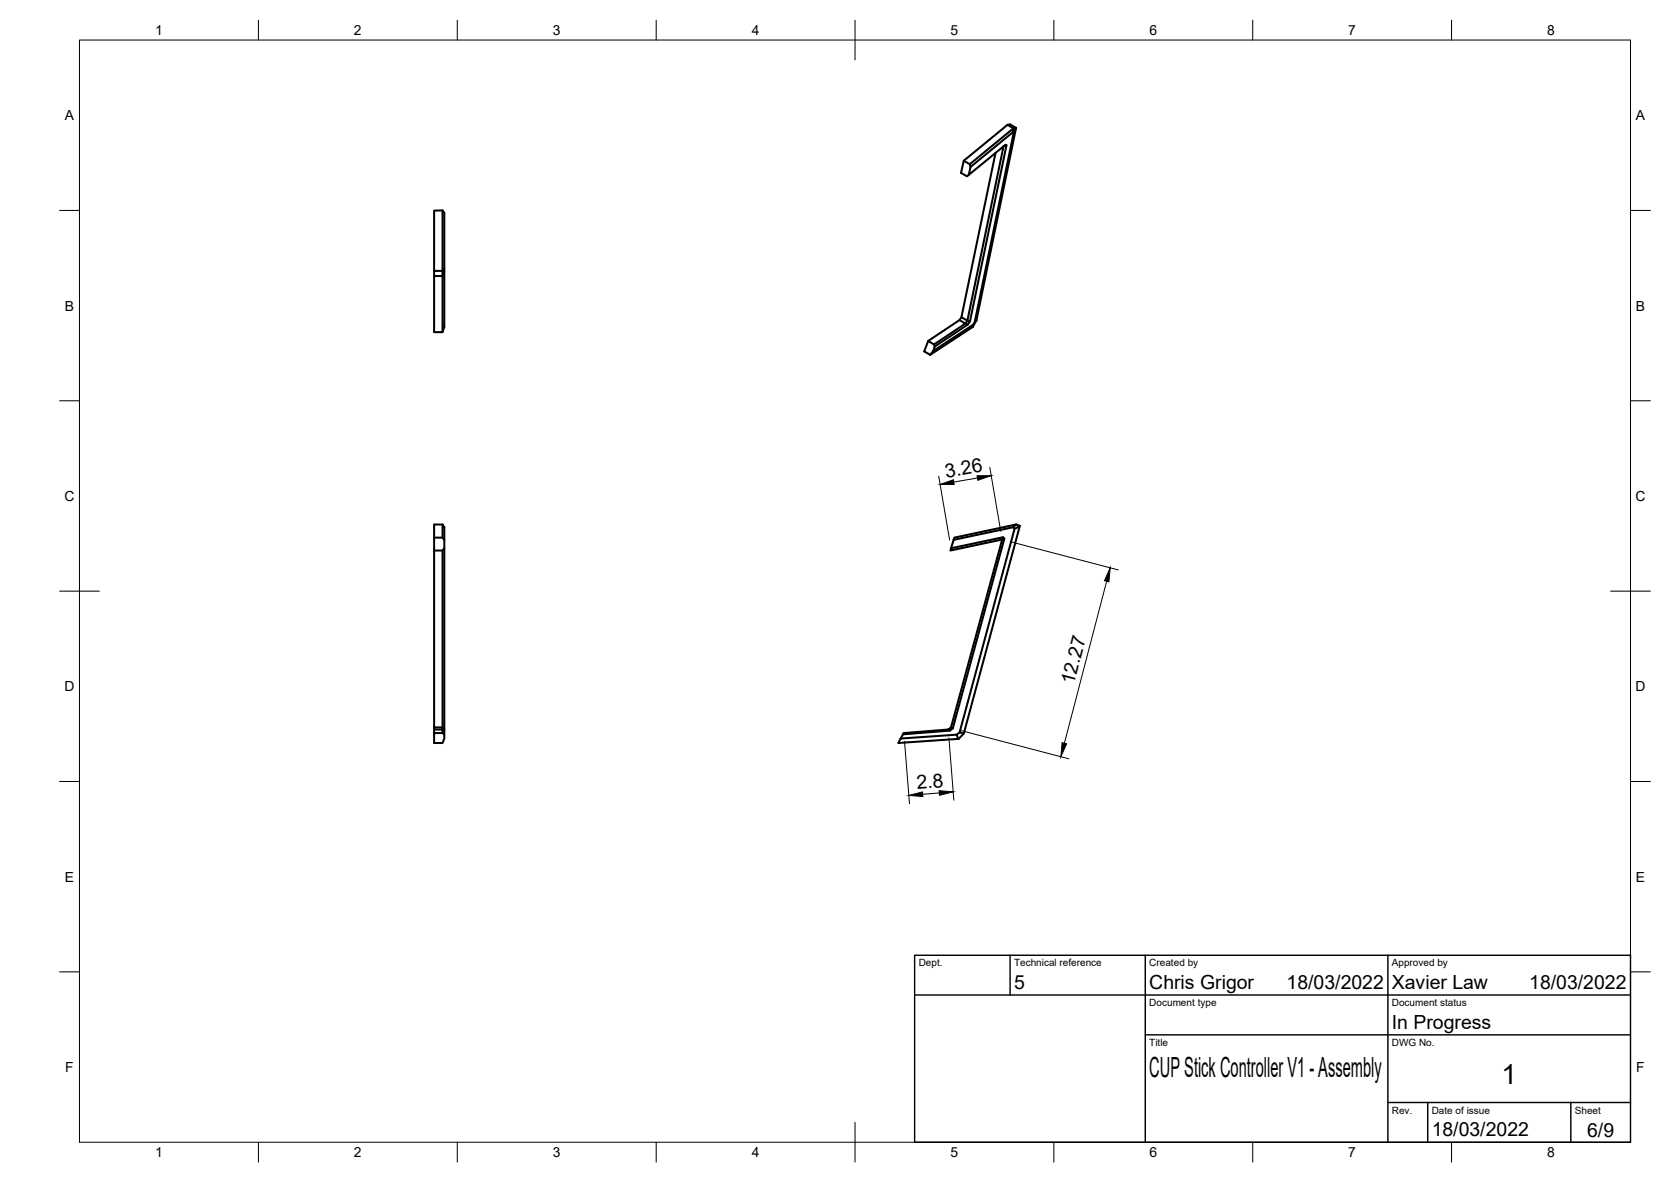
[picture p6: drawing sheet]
<svg xmlns="http://www.w3.org/2000/svg" width="420mm" height="297mm" viewBox="0 0 420 297" stroke-linecap="round" stroke-linejoin="round" font-family="sans-serif">
<!-- layer: Visible -->
<g fill="none" stroke="#000" stroke-width=".51">
<path d="M250.3 38.4l-8.6 41.3-.4 .7-7.9 5.3-1 2.6 1.5 .9 .7-1 .4-1.1-.2-.5M252.3 36.8l-9.1 43.8 .7 .2M253.1 36.5l-.7 .2M253.3 31.4l-11 9-.7 3 1.5 .9 .5-.4M253.3 31.4l.7-.1 1.5 .8-10 48.4M253.3 31.4l1.5 .8M254.8 32.2l.7-.1-.6 1.3M254.8 32.2l-11 9.1 .2 .7M254.8 32.2l-.1 1.1M111.3 52.9v15.2h-2.1M242.3 40.4l1.5 .9M111.7 68.3l-.4 1.1v14.1h-2.1v-30.6h2.1l.4 .6v14.1l-.4 .5v1.3h-2.1"/>
<path d="M111.7 67.6v14.6M241.7 79.7l1.5 .9-.5 .7 .7 .2M111.7 82.1l-.4 1.3M241.3 80.4l1.4 .9-7.9 5.3-1.4-.9M244.6 82.2v-.5l-10 6.5M244.6 81.7l.5-.8 9.8-47.5-.3-.1-10.6 8.7-.4 1.9 9.2-7.5 .3 .1-9.2 44.3-.5 .7-8.4 5.6M244.6 82.2l-10.7 7M245.5 80.5l-.4 .4M245.5 80.5l-.9 1.6M109.2 135.1h2.1M111.3 138.3v44.5l.4 .3M111.3 131.8v3.3l.4 .6"/>
<path d="M111.7 137.8l-.4 .6h-2.1M239.1 137.8l-.1 .6 13-2.8-12.9 47.2M252.2 135l-.2 .6 .5-.3M255.1 132.8l1.3-.6-.9-.4-15.6 3.3-.1 .6M255.5 131.8l-.7 .7M256.4 132.2l-14.1 52.1-1.3 1.4-15.2 1 1.4-2.5 11.2-.9M109.2 183.3h2.1v.9h-2.1M109.2 182.8h2.1v.5l.4 .3M111.3 184.2a1.18 1.18 0 0 1 .4 1.4l-.4 1.1h-2.1v-54.9h2.1l.4 .7v52M226.5 185.6l14.1-1 .4 1.1M227.1 184.5l11.7-.9 .8-.5 12.9-47.8-.3-.3-13.1 2.8 .7-2.1 15-3.2 .3 .3-13.8 51.3-.7 .5M239.6 183.1l-.5-.3-.7 .5 .4 .3"/>
<path d="M241.3 184.1l1 .2"/>
</g>
<!-- layer: Border -->
<g fill="none" stroke="#000" stroke-width=".25">
<path d="M20 10.1h390v276.9h-390zM65 5.1v5M115 5.1v5M165 5.1v5M215 5.1v10M265 5.1v5M315 5.1v5M365 5.1v5M15 52.9h5M410 52.9h5M15 100.7h5M410 100.7h5"/>
<path d="M15 148.6h10M405 148.6h10M15 196.4h5M410 196.4h5M15 244.2h5M410 244.2h5M65 287v5M115 287v5M165 287v5M215 282.1v9.9M265 287v5M315 287v5"/>
<path d="M365 287v5"/>
</g>
<!-- layer: TitleBlock -->
<path d="M230 240.1h180v46.9h-180zM230 250h180M254 240.1v9.9M288 240.1v46.9M349 240.1v46.9M288 260.1h122M349 277.1h61M359 277.1v9.9M395 277.1v9.9" fill="none" stroke="#000" stroke-width=".36"/>
<!-- layer: Dimensions -->
<path d="M236 119.7l2.8 16M248.9 117.5l2.7 16M245.8 120.1l-6 1M254 136.1l27.2 7.1M278.3 146.1l-10.7 40.7M227.4 186.3l1.3 15.7M236.2 199.3l-4.2 .3M238.6 185.4l1.2 15.7M241.6 183.6l27.2 7.1" fill="none" stroke="#000" stroke-width=".25"/>
<path d="M245.7 119.6l3.5-.1-3.3 1.2zM236.4 121.7l3.3-1.1 .2 1.1zM279.1 142.7l-.3 3.5-1.1-.3zM228.5 199.9l3.4-.9 .2 1.2zM236.1 198.7l3.6 .3-3.5 .9zM267.1 186.6l1.1 .3-1.5 3.3z" fill="#000" stroke="#000" stroke-width=".25"/>
<g font-size="7">
<text x="289" y="270.6">CUP Stick Controller V1 - Assembly</text>
<text x="377.5" y="272.3">1</text>
</g>
<g font-size="4.9">
<text x="237.9" y="120" transform="rotate(-10 237.9 120)">3.26</text>
<text x="270" y="172.1" transform="rotate(-75 270 172.1)">12.27</text>
<text x="230.6" y="198.3" transform="rotate(-5 230.6 198.3)">2.8</text>
<text x="255" y="248.5">5</text>
<text x="289" y="248.5">Chris Grigor</text>
<text x="323.5" y="248.5">18/03/2022</text>
<text x="350" y="248.5">Xavier Law</text>
<text x="384.5" y="248.5">18/03/2022</text>
<text x="350" y="258.6">In Progress</text>
<text x="360" y="285.5">18/03/2022</text>
<text x="399.1" y="285.7">6/9</text>
</g>
<g font-size="3.5">
<text x="39" y="8.8">1</text>
<text x="89" y="8.8">2</text>
<text x="139" y="8.8">3</text>
<text x="189" y="8.8">4</text>
<text x="239" y="8.8">5</text>
<text x="289" y="8.8">6</text>
<text x="339" y="8.8">7</text>
<text x="389" y="8.8">8</text>
<text x="16.3" y="30.2">A</text>
<text x="411.3" y="30.2">A</text>
<text x="16.3" y="78">B</text>
<text x="411.3" y="78">B</text>
<text x="16.2" y="125.9">C</text>
<text x="411.2" y="125.9">C</text>
<text x="16.2" y="173.7">D</text>
<text x="411.2" y="173.7">D</text>
<text x="16.3" y="221.6">E</text>
<text x="411.3" y="221.6">E</text>
<text x="16.4" y="269.4">F</text>
<text x="411.4" y="269.4">F</text>
<text x="39" y="290.8">1</text>
<text x="89" y="290.8">2</text>
<text x="139" y="290.8">3</text>
<text x="189" y="290.8">4</text>
<text x="239" y="290.8">5</text>
<text x="289" y="290.8">6</text>
<text x="339" y="290.8">7</text>
<text x="389" y="290.8">8</text>
</g>
<g font-size="2.5">
<text x="231" y="242.9">Dept.</text>
<text x="255" y="242.9">Technical reference</text>
<text x="289" y="242.9">Created by</text>
<text x="350" y="242.9">Approved by</text>
<text x="289" y="252.8">Document type</text>
<text x="350" y="252.8">Document status</text>
<text x="289" y="262.9">Title</text>
<text x="350" y="262.9">DWG No.</text>
<text x="350" y="279.9">Rev.</text>
<text x="360" y="279.9">Date of issue</text>
<text x="396" y="279.9">Sheet</text>
</g>
</svg>
